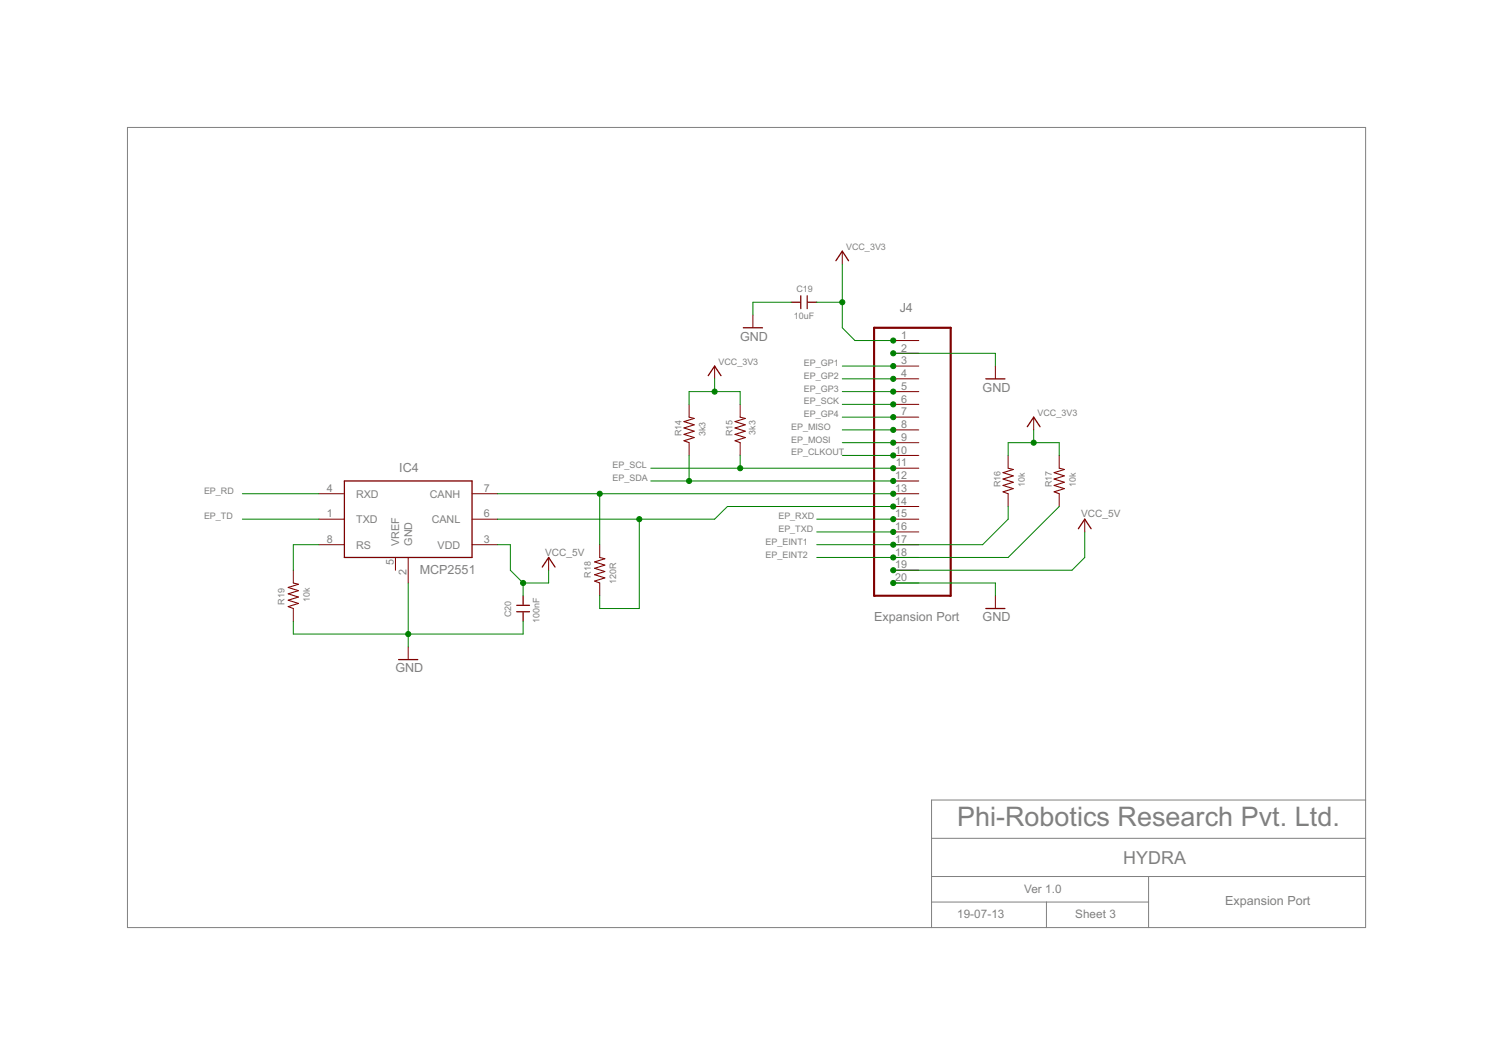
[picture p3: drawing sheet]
<svg xmlns="http://www.w3.org/2000/svg" width="297mm" height="210mm" viewBox="0 0 297 210" stroke-linecap="round" stroke-linejoin="round" font-family="sans-serif">
<path d="M25.4 25.4h246.3v159.2h-246.3zM271.7 159.2h-86.4v25.4M185.3 166.8h86.4M185.3 174.4h86.4M185.3 179.5h43.2M208.2 179.5v5.1M228.5 174.4v10.2" fill="none" stroke="#808080" stroke-width=".2"/>
<path d="M173.9 65.2h15.2v53.3h-15.2z" fill="none" stroke="#800000" stroke-width=".42"/>
<g fill="none" stroke="#800000" stroke-width=".2">
<path d="M167.6 50v2.5M142.2 72.8v2.6M149.8 62.7v2.5M177.7 67.8h5.1M177.7 70.3h5.1M177.7 72.8h5.1M177.7 75.4h5.1M177.7 77.9h5.1M198 72.8v2.6M63.4 98.2h5.1M93.9 98.2h5.1M137.1 80.5v2.5"/>
<path d="M137.1 88.1v2.5M147.3 80.5v2.5M147.3 88.1v2.5M177.7 80.5h5.1M177.7 83h5.1M177.7 85.5h5.1M177.7 88.1h5.1M177.7 90.6h5.1M177.7 93.2h5.1M177.7 95.7h5.1M177.7 98.2h5.1M200.6 90.6v2.6"/>
<path d="M200.6 98.2v2.6M205.7 83v2.5M210.7 90.6v2.6M210.7 98.2v2.6M58.4 113.5v2.5M63.4 103.3h5.1M63.4 108.4h5.1M78.7 110.9v2.6M81.2 110.9v5.1M93.9 103.3h5.1M93.9 108.4h5.1M109.2 110.9v2.6"/>
<path d="M119.3 108.4v2.5M119.3 116v2.5M177.7 100.8h5.1M177.7 103.3h5.1M177.7 105.8h5.1M177.7 108.4h5.1M177.7 110.9h5.1M177.7 113.5h5.1M177.7 116h5.1M198 118.5v2.6M215.8 103.3v2.5M58.4 121.1v2.5"/>
<path d="M81.2 128.7v2.5"/>
</g>
<g fill="none" stroke="#800000" stroke-width=".25">
<path d="M159.3 58.9v2.5M160.6 58.9v2.5M166.3 51.9l1.3-1.9 1.2 1.9M140.9 74.7l1.3-1.9 1.2 1.9M147.9 65.2h3.8M157.4 60.1h1.8M160.7 60.1h1.8M196.1 75.4h3.8M68.5 95.7h25.4v15.2h-25.4zM204.4 84.9l1.3-1.9 1.2 1.9M104.1 118.5v1.8M107.9 112.8l1.3-1.9 1.2 1.9"/>
<path d="M214.5 105.2l1.3-1.9 1.3 1.9M79.3 131.2h3.8M102.8 120.4h2.5M102.8 121.7h2.5M104.1 121.8v1.8M196.1 121.1h3.8"/>
</g>
<path d="M137.1 83l1 .2-2 .7 2 .6-2 .7 2 .6-2 .6 2 .7-2 .6 1 .4M147.3 83l1 .2-2.1 .7 2.1 .6-2.1 .7 2.1 .6-2.1 .6 2.1 .7-2.1 .6 1.1 .4M200.6 93.2l1 .2-2 .6 2 .7-2 .6 2 .6-2 .7 2 .6-2 .7 1 .3M210.7 93.2l1.1 .2-2.1 .6 2.1 .7-2.1 .6 2.1 .6-2.1 .7 2.1 .6-2.1 .7 1 .3M58.4 116l1 .2-2.1 .7 2.1 .6-2.1 .7 2.1 .6-2.1 .6 2.1 .7-2.1 .6 1.1 .4M119.3 110.9l1 .3-2 .6 2 .6-2 .7 2 .6-2 .6 2 .7-2 .6 1 .4" fill="none" stroke="#800000" stroke-width=".21"/>
<g fill="none" stroke="#008000" stroke-width=".2">
<path d="M167.6 52.5v12.7l2.5 2.6h7.6M142.2 75.4v2.5M157.4 60.1h-7.6v2.6M162.5 60.1h5.1M167.6 77.9h10.1M167.6 72.8h10.1M167.6 75.4h10.1M177.7 70.3h20.3v2.5M48.2 98.2h15.2M99 98.2h78.7M119.3 98.2v10.2M129.5 93.2h48.2"/>
<path d="M129.5 95.7h48.2M137.1 80.5v-2.6h10.2v2.6M137.1 90.6v5.1M147.3 90.6v2.6M167.6 88.1h10.1M167.6 80.5h10.1M167.6 83h10.1M167.6 85.5h10.1M167.6 90.6h10.1M200.6 90.6v-2.5h10.1v2.5M205.7 85.5v2.6M48.2 103.3h15.2"/>
<path d="M63.4 108.4h-5v5.1M81.2 116v12.7M99 108.4h2.5v5.1l2.6 2.5M104.1 116v2.5M109.2 113.5v2.5h-5.1M127.2 103.3v17.8h-7.9v-2.6M162.5 103.3h15.2M162.5 105.8h15.2M177.7 116h20.3v2.5M177.7 100.8h-33l-2.5 2.5h-43.2M200.6 100.8v2.5l-5.1 5.1h-33M210.7 100.8l-10.1 10.1h-38.1"/>
<path d="M215.8 105.8v5.1l-2.5 2.6h-35.6M58.4 123.6v2.6h45.7v-2.6"/>
</g>
<g fill="#008000" stroke="#008000" stroke-width=".2">
<circle cx="177.7" cy="67.8" r=".51"/>
<circle cx="167.6" cy="60.1" r=".51"/>
<circle cx="142.2" cy="77.9" r=".51"/>
<circle cx="205.7" cy="88.1" r=".51"/>
<circle cx="177.7" cy="116" r=".51"/>
<circle cx="177.7" cy="70.3" r=".51"/>
<circle cx="81.2" cy="126.2" r=".51"/>
<circle cx="177.7" cy="113.5" r=".51"/>
<circle cx="104.1" cy="116" r=".51"/>
<circle cx="177.7" cy="72.8" r=".51"/>
<circle cx="177.7" cy="75.4" r=".51"/>
<circle cx="177.7" cy="77.9" r=".51"/>
<circle cx="177.7" cy="80.5" r=".51"/>
<circle cx="177.7" cy="83" r=".51"/>
<circle cx="177.7" cy="85.5" r=".51"/>
<circle cx="177.7" cy="88.1" r=".51"/>
<circle cx="177.7" cy="90.6" r=".51"/>
<circle cx="147.3" cy="93.2" r=".51"/>
<circle cx="177.7" cy="93.2" r=".51"/>
<circle cx="137.1" cy="95.7" r=".51"/>
<circle cx="177.7" cy="95.7" r=".51"/>
<circle cx="119.3" cy="98.2" r=".51"/>
<circle cx="177.7" cy="98.2" r=".51"/>
<circle cx="127.2" cy="103.3" r=".51"/>
<circle cx="177.7" cy="100.8" r=".51"/>
<circle cx="177.7" cy="103.3" r=".51"/>
<circle cx="177.7" cy="105.8" r=".51"/>
<circle cx="177.7" cy="108.4" r=".51"/>
<circle cx="177.7" cy="110.9" r=".51"/>
</g>
<text font-size="6" fill="#808080" x="190.4" y="164.2">Phi-Robotics Research Pvt. Ltd.</text>
<text font-size="4" fill="#808080" x="223.4" y="171.9">HYDRA</text>
<g font-size="2.8" fill="#808080">
<text x="179" y="62">J4</text>
<text x="147.2" y="67.8">GND</text>
<text x="195.5" y="77.9">GND</text>
<text x="79.4" y="93.9">IC4</text>
<text x="83.5" y="114.2">MCP2551</text>
<text x="173.9" y="123.6">Expansion Port</text>
<text x="195.5" y="123.6">GND</text>
<text x="78.7" y="133.8">GND</text>
<text x="243.8" y="180.1">Expansion Port</text>
</g>
<g font-size="2.6" fill="#808080">
<text x="203.8" y="177.6">Ver 1.0</text>
<text x="190.4" y="182.7">19-07-13</text>
<text x="213.9" y="182.7">Sheet 3</text>
</g>
<g font-size="2.4" fill="#808080">
<text x="179.3" y="67.4">1</text>
<text x="179.3" y="69.9">2</text>
<text x="179.3" y="72.5">3</text>
<text x="179.3" y="75">4</text>
<text x="179.3" y="77.6">5</text>
<text x="179.3" y="80.1">6</text>
<text x="179.3" y="82.6">7</text>
<text x="179.3" y="85.2">8</text>
<text x="179.3" y="87.7">9</text>
<text x="178.1" y="90.3">10</text>
<text x="178.1" y="95.3">12</text>
<text x="178.2" y="92.8">11</text>
<text x="65" y="97.9">4</text>
<text x="70.9" y="99">RXD</text>
<text x="85.5" y="99">CANH</text>
<text x="96.3" y="97.9">7</text>
<text x="178.1" y="97.9">13</text>
<text x="178.1" y="100.4">14</text>
<text x="65" y="102.9">1</text>
<text x="70.9" y="104.1">TXD</text>
<text x="85.9" y="104.1">CANL</text>
<text x="96.3" y="102.9">6</text>
<text x="178.1" y="102.9">15</text>
<text x="178.1" y="105.5">16</text>
<text x="65" y="108">8</text>
<text x="70.9" y="109.1">RS</text>
<text x="78.3" y="112.5" transform="rotate(-90 78.3 112.5)">5</text>
<text x="79.4" y="108.6" transform="rotate(-90 79.4 108.6)">VREF</text>
<text x="82" y="108.6" transform="rotate(-90 82 108.6)">GND</text>
<text x="87.1" y="109.1">VDD</text>
<text x="96.3" y="108">3</text>
<text x="178.1" y="108">17</text>
<text x="178.1" y="110.6">18</text>
<text x="178.1" y="113.1">19</text>
<text x="80.9" y="114.4" transform="rotate(-90 80.9 114.4)">2</text>
<text x="178.1" y="115.6">20</text>
</g>
<g font-size="2.2" fill="#808080">
<text x="215.1" y="102.9">VCC_5V</text>
<text x="108.4" y="110.6">VCC_5V</text>
</g>
<g font-size="2" fill="#808080">
<text x="168.3" y="49.7">VCC_3V3</text>
<text x="158.4" y="58.2">C19</text>
<text x="157.9" y="63.5">10uF</text>
<text x="142.9" y="72.6">VCC_3V3</text>
<text x="159.9" y="72.8">EP_GP1</text>
<text x="159.9" y="75.4">EP_GP2</text>
<text x="159.9" y="77.9">EP_GP3</text>
<text x="159.9" y="80.5">EP_SCK</text>
<text x="159.9" y="83">EP_GP4</text>
<text x="206.4" y="82.7">VCC_3V3</text>
<text x="135.6" y="86.8" transform="rotate(-90 135.6 86.8)">R14</text>
<text x="140.4" y="86.8" transform="rotate(-90 140.4 86.8)">3k3</text>
<text x="145.8" y="86.8" transform="rotate(-90 145.8 86.8)">R15</text>
<text x="150.3" y="86.5" transform="rotate(-90 150.3 86.5)">3k3</text>
<text x="157.4" y="85.5">EP_MISO</text>
<text x="157.4" y="88.1">EP_MOSI</text>
<text x="121.9" y="93.1">EP_SCL</text>
<text x="121.9" y="95.7">EP_SDA</text>
<text x="157.4" y="90.6">EP_CLKOUT</text>
<text x="40.6" y="98.2">EP_RD</text>
<text x="199.1" y="97" transform="rotate(-90 199.1 97)">R16</text>
<text x="203.9" y="97" transform="rotate(-90 203.9 97)">10k</text>
<text x="209.2" y="97" transform="rotate(-90 209.2 97)">R17</text>
<text x="214" y="97" transform="rotate(-90 214 97)">10k</text>
<text x="40.6" y="103.3">EP_TD</text>
<text x="154.9" y="103.3">EP_RXD</text>
<text x="154.9" y="105.8">EP_TXD</text>
<text x="152.3" y="108.4">EP_EINT1</text>
<text x="152.3" y="110.9">EP_EINT2</text>
<text x="61.7" y="119.8" transform="rotate(-90 61.7 119.8)">10k</text>
<text x="117.6" y="115" transform="rotate(-90 117.6 115)">R18</text>
<text x="122.6" y="116.3" transform="rotate(-90 122.6 116.3)">120R</text>
<text x="56.6" y="120.3" transform="rotate(-90 56.6 120.3)">R19</text>
<text x="101.7" y="122.9" transform="rotate(-90 101.7 122.9)">C20</text>
<text x="107.3" y="123.9" transform="rotate(-90 107.3 123.9)">100nF</text>
</g>
</svg>
